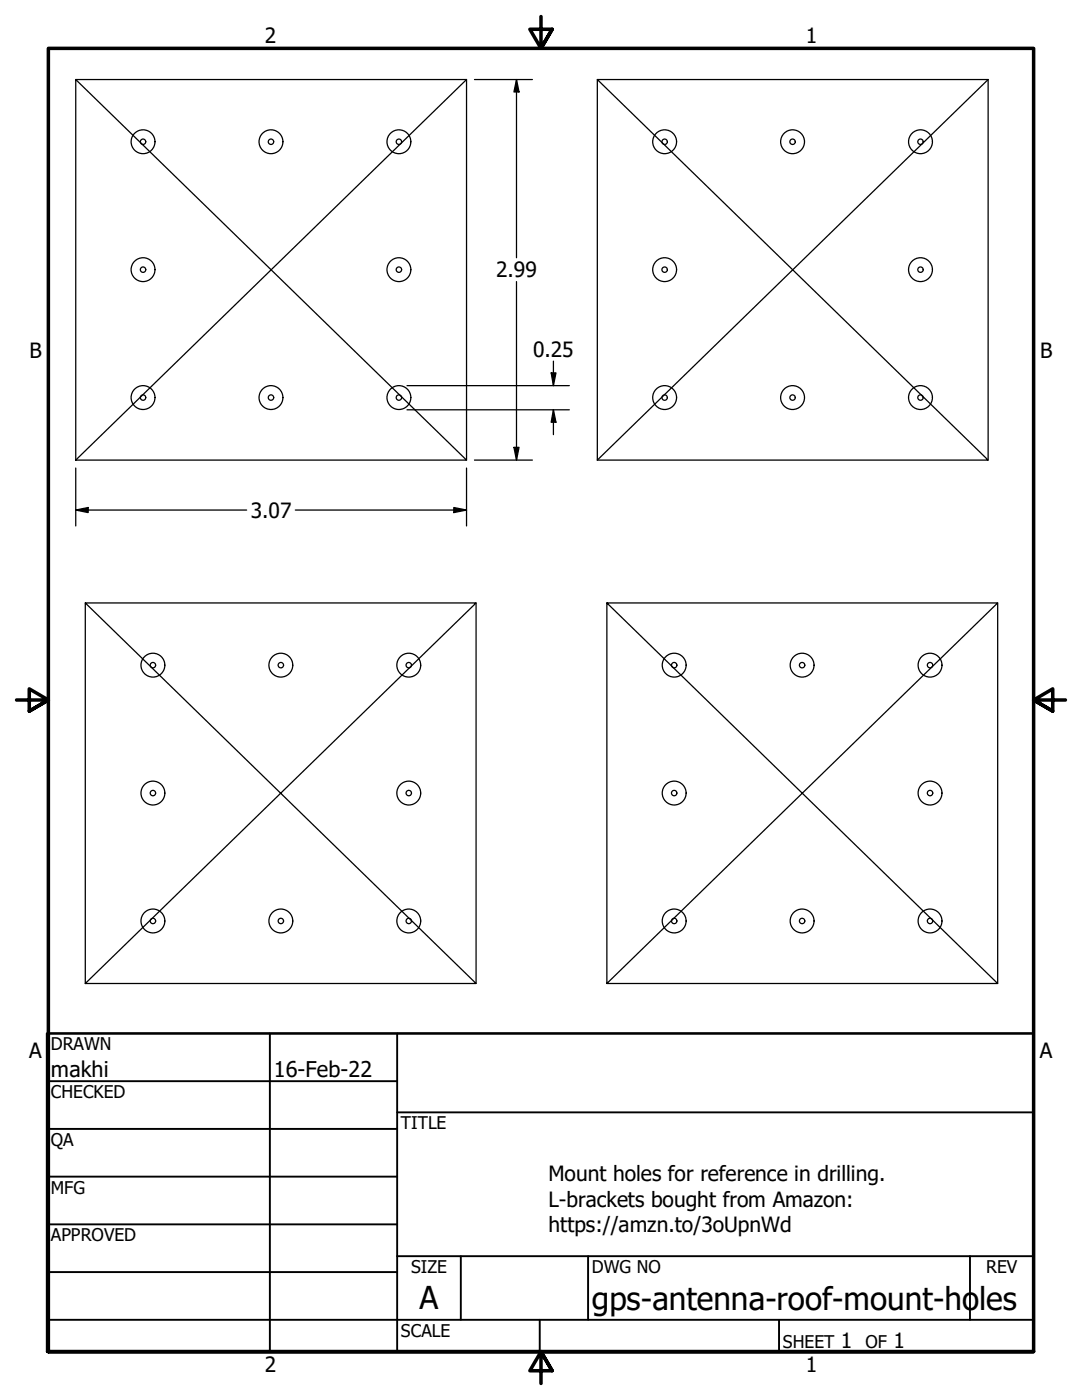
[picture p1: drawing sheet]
<svg xmlns="http://www.w3.org/2000/svg" width="216mm" height="279mm" viewBox="0 0 216 279" stroke-linecap="round" stroke-linejoin="round" font-family="sans-serif">
<!-- layer: Border (ANSI) -->
<path d="M107.9 3.3v6.4l-2.2-3.9h4.5l-2.3 3.9 2.3-3.9M3.3 139.7h6.4l-3.9-2.2v4.4l3.9-2.2-3.9 2.2M212.6 139.7h-6.4l3.9-2.2v4.4l-3.9-2.2 3.9 2.2M9.7 269.7v-260h196.5v260h-196.5h196.5M110.2 273.6l-2.3-3.9 2.3 3.9h-4.5l2.2-3.9v6.4" fill="none" stroke="#000" stroke-width=".7"/>
<!-- layer: Title (ANSI) -->
<g fill="none" stroke="#000" stroke-width=".38">
<path d="M9.4 215.8h69.8M53.8 206.2v63.5M79.2 206.2v63.5M9.4 225.3h69.8M9.4 234.8h69.8M79.2 222h127M9.4 244.3h69.8M9.4 253.9h69.8M79.2 250.7h127M91.9 250.7v12.7M117.3 250.7v12.7M193.5 250.7v12.7"/>
<path d="M9.4 263.4h196.8M107.7 263.4v6.3M155.4 263.4v6.3"/>
</g>
<path d="M9.4 206.2h196.8v63.5h-196.8z" fill="none" stroke="#000" stroke-width=".51"/>
<!-- layer: Sketch Geometry (ANSI) -->
<g fill="none" stroke="#000" stroke-width=".25">
<path d="M15.1 15.9l78 75.9h-78zM15.1 15.9h78v75.9M93.1 15.9l-78 75.9M119.2 15.9v75.9M197.2 15.9h-78l78 75.9h-78M197.2 15.9l-78 75.9M197.2 15.9v75.9M17 120.3l78 76h-78v-76h78l-78 76M95 120.3v76M121.1 120.3h78l-78 76h78l-78-76v76M199.1 120.3v76"/>
<circle cx="28.5" cy="28.3" r="2.38"/>
<circle cx="28.5" cy="28.3" r=".54"/>
<circle cx="54.1" cy="28.3" r="2.38"/>
<circle cx="54.1" cy="28.3" r=".54"/>
<circle cx="79.6" cy="28.3" r="2.38"/>
<circle cx="79.6" cy="28.3" r=".54"/>
<circle cx="132.6" cy="28.3" r="2.38"/>
<circle cx="132.6" cy="28.3" r=".54"/>
<circle cx="158.1" cy="28.3" r="2.38"/>
<circle cx="158.1" cy="28.3" r=".54"/>
<circle cx="183.7" cy="28.3" r="2.38"/>
<circle cx="183.7" cy="28.3" r=".54"/>
<circle cx="28.5" cy="53.8" r="2.38"/>
<circle cx="28.5" cy="53.8" r=".54"/>
<circle cx="79.6" cy="53.8" r="2.38"/>
<circle cx="79.6" cy="53.8" r=".54"/>
<circle cx="132.6" cy="53.8" r="2.38"/>
<circle cx="132.6" cy="53.8" r=".54"/>
<circle cx="183.7" cy="53.8" r="2.38"/>
<circle cx="183.7" cy="53.8" r=".54"/>
<circle cx="28.5" cy="79.3" r="2.38"/>
<circle cx="28.5" cy="79.3" r=".54"/>
<circle cx="54.1" cy="79.3" r="2.38"/>
<circle cx="54.1" cy="79.3" r=".54"/>
<circle cx="79.6" cy="79.3" r="2.38"/>
<circle cx="79.6" cy="79.3" r=".54"/>
<circle cx="132.6" cy="79.3" r="2.38"/>
<circle cx="132.6" cy="79.3" r=".54"/>
<circle cx="158.1" cy="79.3" r="2.38"/>
<circle cx="158.1" cy="79.3" r=".54"/>
<circle cx="183.7" cy="79.3" r="2.38"/>
<circle cx="183.7" cy="79.3" r=".54"/>
<circle cx="30.5" cy="132.7" r="2.38"/>
<circle cx="30.5" cy="132.7" r=".54"/>
<circle cx="56" cy="132.7" r="2.38"/>
<circle cx="56" cy="132.7" r=".54"/>
<circle cx="81.6" cy="132.7" r="2.38"/>
<circle cx="81.6" cy="132.7" r=".54"/>
<circle cx="134.5" cy="132.7" r="2.38"/>
<circle cx="134.5" cy="132.7" r=".54"/>
<circle cx="160.1" cy="132.7" r="2.38"/>
<circle cx="160.1" cy="132.7" r=".54"/>
<circle cx="185.6" cy="132.7" r="2.38"/>
<circle cx="185.6" cy="132.7" r=".54"/>
<circle cx="30.5" cy="158.3" r="2.38"/>
<circle cx="30.5" cy="158.3" r=".54"/>
<circle cx="81.6" cy="158.3" r="2.38"/>
<circle cx="81.6" cy="158.3" r=".54"/>
<circle cx="134.5" cy="158.3" r="2.38"/>
<circle cx="134.5" cy="158.3" r=".54"/>
<circle cx="185.6" cy="158.3" r="2.38"/>
<circle cx="185.6" cy="158.3" r=".54"/>
<circle cx="30.5" cy="183.8" r="2.38"/>
<circle cx="30.5" cy="183.8" r=".54"/>
<circle cx="56" cy="183.8" r="2.38"/>
<circle cx="56" cy="183.8" r=".54"/>
<circle cx="81.6" cy="183.8" r="2.38"/>
<circle cx="81.6" cy="183.8" r=".54"/>
<circle cx="134.5" cy="183.8" r="2.38"/>
<circle cx="134.5" cy="183.8" r=".54"/>
<circle cx="160.1" cy="183.8" r="2.38"/>
<circle cx="160.1" cy="183.8" r=".54"/>
<circle cx="185.6" cy="183.8" r="2.38"/>
<circle cx="185.6" cy="183.8" r=".54"/>
</g>
<!-- layer: Dimension (ANSI) -->
<g fill="none" stroke="#000" stroke-width=".25">
<path d="M94.7 15.9h11.5M103.1 15.9l.5 2.5h-1zM103.1 15.9v35.5M103.1 56.2v35.6M81.2 77h32.4M110 74.4h.9l-.5 2.6zM110.4 72.1v4.9M15.1 93.4v11.6M81.2 81.8h32.4M93.1 93.4v11.6M94.7 91.8h11.5M102.6 89.3h1l-.5 2.5z"/>
<path d="M110.4 81.8l.5 2.5h-.9zM110.4 81.8v4.9M15.1 101.8l2.5-.5v1zM15.1 101.8h34.1M58.9 101.8h34.2M90.6 101.3l2.5 .5-2.5 .5z"/>
</g>
<g fill="#000">
<path d="M103.1 15.9l.5 2.5h-1z" fill-rule="evenodd"/>
<path d="M110 74.4h.9l-.5 2.6z" fill-rule="evenodd"/>
<path d="M102.6 89.3h1l-.5 2.5z" fill-rule="evenodd"/>
<path d="M110.4 81.8l.5 2.5h-.9z" fill-rule="evenodd"/>
<path d="M15.1 101.8l2.5-.5v1z" fill-rule="evenodd"/>
<path d="M90.6 101.3l2.5 .5-2.5 .5z" fill-rule="evenodd"/>
</g>
<g font-size="6.3">
<text x="83.7" y="261.2">A</text>
<text x="118.1" y="261.4">gps-antenna-roof-mount-ho</text>
<text x="195.4" y="261.4">les</text>
</g>
<g font-size="4.3">
<text x="10.2" y="214.9">makhi</text>
<text x="54.6" y="214.9">16-Feb-22</text>
</g>
<g font-size="4.2">
<text x="52.8" y="8.6">2</text>
<text x="160.8" y="8.6">1</text>
<text x="99" y="55.4">2.99</text>
<text x="5.9" y="71.4">B</text>
<text x="106.4" y="71.2">0.25</text>
<text x="207.6" y="71.4">B</text>
<text x="50" y="103.3">3.07</text>
<text x="5.8" y="211.1">A</text>
<text x="207.5" y="211.1">A</text>
<text x="109.5" y="235.8">Mount holes for reference in drilling.</text>
<text x="109.5" y="240.8">L-brackets bought from Amazon:</text>
<text x="109.5" y="245.8">https://amzn.to/3oUpnWd</text>
<text x="167.8" y="268.9">1</text>
<text x="178.3" y="268.9">1</text>
<text x="52.8" y="273.8">2</text>
<text x="160.8" y="273.8">1</text>
</g>
<g font-size="3.5">
<text x="10.2" y="209.5">DRAWN</text>
<text x="10.2" y="219.1">CHECKED</text>
<text x="80" y="225.3">TITLE</text>
<text x="10.2" y="228.7">QA</text>
<text x="10.2" y="238.2">MFG</text>
<text x="10.2" y="247.7">APPROVED</text>
<text x="82" y="254.1">SIZE</text>
<text x="118.1" y="254.1">DWG NO</text>
<text x="196.8" y="254">REV</text>
<text x="80" y="266.8">SCALE</text>
<text x="156.2" y="268.9">SHEET</text>
<text x="172.7" y="268.9">OF</text>
</g>
</svg>
